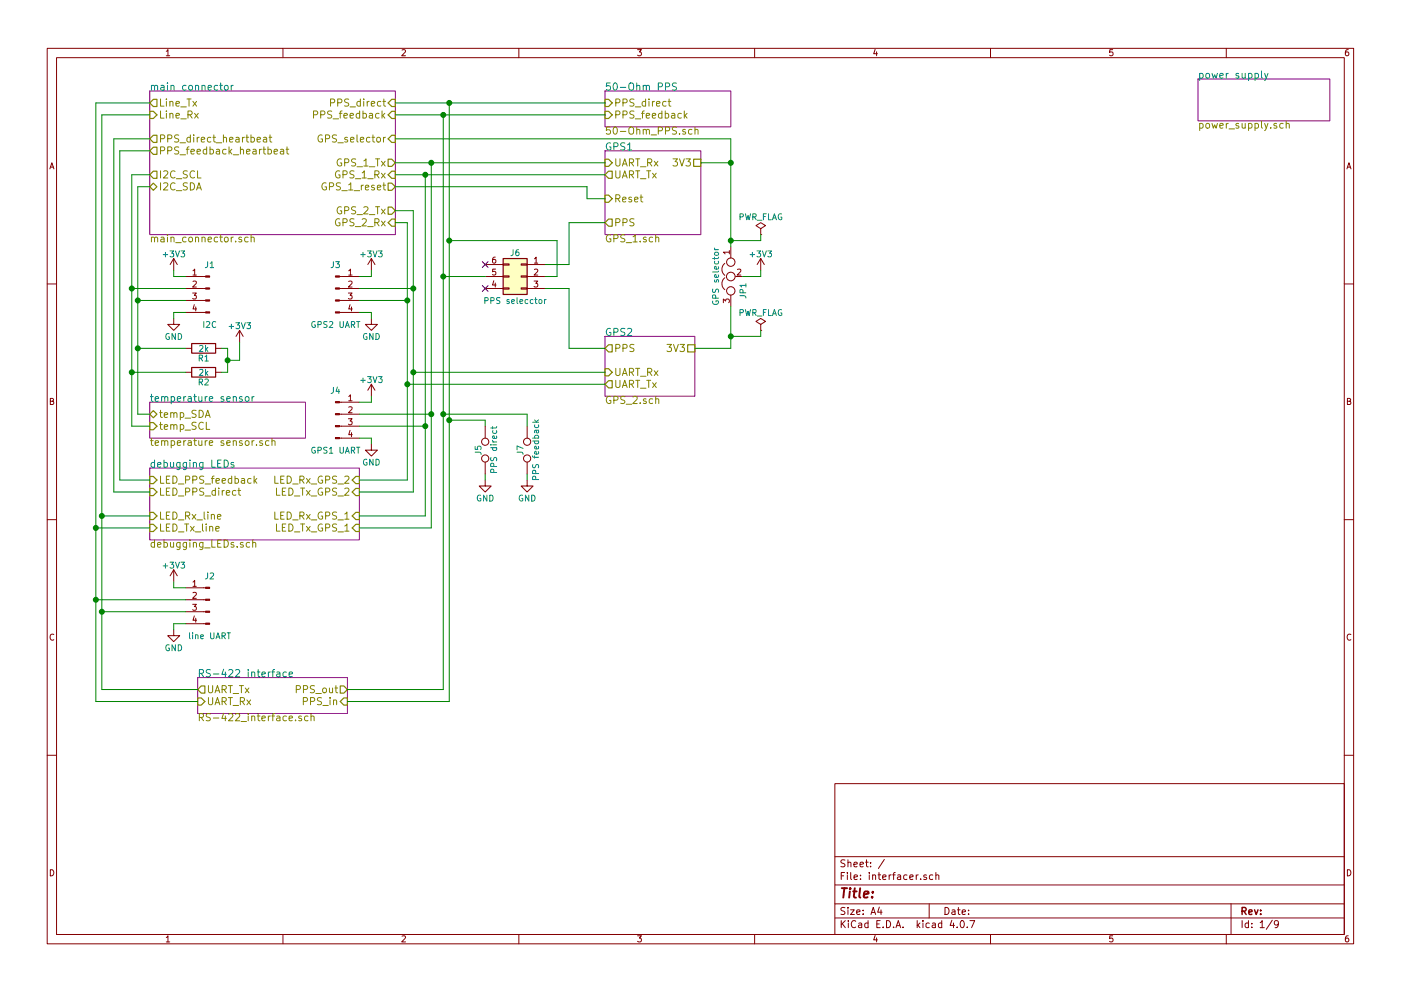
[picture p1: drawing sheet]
EESchema Schematic File Version 2
LIBS:power
LIBS:device
LIBS:switches
LIBS:relays
LIBS:motors
LIBS:transistors
LIBS:conn
LIBS:linear
LIBS:regul
LIBS:74xx
LIBS:cmos4000
LIBS:adc-dac
LIBS:memory
LIBS:xilinx
LIBS:microcontrollers
LIBS:dsp
LIBS:microchip
LIBS:analog_switches
LIBS:motorola
LIBS:texas
LIBS:intel
LIBS:audio
LIBS:interface
LIBS:digital-audio
LIBS:philips
LIBS:display
LIBS:cypress
LIBS:siliconi
LIBS:opto
LIBS:atmel
LIBS:contrib
LIBS:valves
LIBS:auxiliary
LIBS:interfacer-cache
EELAYER 25 0
EELAYER END
$Descr A4 11693 8268
encoding utf-8
Sheet 1 9
Title ""
Date ""
Rev ""
Comp ""
Comment1 ""
Comment2 ""
Comment3 ""
Comment4 ""
$EndDescr
$Sheet
S 1250 750  2050 1200
U 59C55F91
F0 "main connector" 60
F1 "main_connector.sch" 60
F2 "Line_Rx" I L 1250 950 60 
F3 "Line_Tx" O L 1250 850 60 
F4 "GPS_2_Rx" I R 3300 1850 60 
F5 "GPS_2_Tx" O R 3300 1750 60 
F6 "GPS_1_Rx" I R 3300 1450 60 
F7 "GPS_1_Tx" O R 3300 1350 60 
F8 "PPS_direct" I R 3300 850 60 
F9 "PPS_feedback" I R 3300 950 60 
F10 "I2C_SCL" O L 1250 1450 60 
F11 "I2C_SDA" B L 1250 1550 60 
F12 "GPS_selector" I R 3300 1150 60 
F13 "PPS_direct_heartbeat" O L 1250 1150 60 
F14 "PPS_feedback_heartbeat" O L 1250 1250 60 
F15 "GPS_1_reset" O R 3300 1550 60 
$EndSheet
$Sheet
S 1250 3900 1750 600 
U 59C6A83F
F0 "debugging LEDs" 60
F1 "debugging_LEDs.sch" 60
F2 "LED_Tx_line" I L 1250 4400 60 
F3 "LED_Tx_GPS_1" I R 3000 4400 60 
F4 "LED_Tx_GPS_2" I R 3000 4100 60 
F5 "LED_Rx_line" I L 1250 4300 60 
F6 "LED_Rx_GPS_1" I R 3000 4300 60 
F7 "LED_Rx_GPS_2" I R 3000 4000 60 
F8 "LED_PPS_feedback" I L 1250 4000 60 
F9 "LED_PPS_direct" I L 1250 4100 60 
$EndSheet
$Sheet
S 1250 3350 1300 300 
U 59C723F6
F0 "temperature sensor" 60
F1 "temperature sensor.sch" 60
F2 "temp_SDA" B L 1250 3450 60 
F3 "temp_SCL" I L 1250 3550 60 
$EndSheet
$Sheet
S 10000 650  1100 350 
U 59CAB586
F0 "power supply" 60
F1 "power_supply.sch" 60
$EndSheet
$Comp
L R R1
U 1 1
P 1700 2900
F 0 "R1" V 1780 2900 50  0000 C CNN
F 1 "2k" V 1700 2900 50  0000 C CNN
F 2 "auxiliary:0805_2012" V 1630 2900 50  0001 C CNN
F 3 "" H 1700 2900 50  0001 C CNN
F 4 "2012" V 1700 2900 60  0001 C CNN "Package"
	1    1700 2900
	0    1    1    0   
$EndComp
$Comp
L R R2
U 1 1
P 1700 3100
F 0 "R2" V 1780 3100 50  0000 C CNN
F 1 "2k" V 1700 3100 50  0000 C CNN
F 2 "auxiliary:0805_2012" V 1630 3100 50  0001 C CNN
F 3 "" H 1700 3100 50  0001 C CNN
F 4 "2012" V 1700 3100 60  0001 C CNN "Package"
	1    1700 3100
	0    1    1    0   
$EndComp
$Comp
L +3V3 #PWR01
U 1 1
P 2000 2850
F 0 "#PWR01" H 2000 2700 50  0001 C CNN
F 1 "+3V3" H 2000 2990 50  0000 C CNN
F 2 "" H 2000 2850 50  0001 C CNN
F 3 "" H 2000 2850 50  0001 C CNN
	1    2000 2850
	1    0    0    -1  
$EndComp
$Sheet
S 5050 2800 750  500 
U 59CD34B2
F0 "GPS2" 60
F1 "GPS_2.sch" 60
F2 "PPS" O L 5050 2900 60 
F3 "3V3" U R 5800 2900 60 
F4 "UART_Tx" O L 5050 3200 60 
F5 "UART_Rx" I L 5050 3100 60 
$EndSheet
$Comp
L GND #PWR02
U 1 1
P 1450 2650
F 0 "#PWR02" H 1450 2400 50  0001 C CNN
F 1 "GND" H 1450 2500 50  0000 C CNN
F 2 "" H 1450 2650 50  0001 C CNN
F 3 "" H 1450 2650 50  0001 C CNN
	1    1450 2650
	1    0    0    -1  
$EndComp
$Comp
L Conn_01x04_Male J1
U 1 1
P 1750 2400
F 0 "J1" H 1750 2600 50  0000 C CNN
F 1 "I2C" H 1750 2100 50  0000 C CNN
F 2 "Connectors_Molex:Molex_KK-6410-04_04x2.54mm_Straight" H 1750 2400 50  0001 C CNN
F 3 "https://lomex.hu/pdf/(g-s)_ncw254-xxs.pdf" H 1750 2400 50  0001 C CNN
F 4 "NCW254-04S" H 1750 2400 60  0001 C CNN "Part#"
F 5 " 43-08-97" H 1750 2400 60  0001 C CNN "Lomex"
	1    1750 2400
	-1   0    0    -1  
$EndComp
$Comp
L +3V3 #PWR03
U 1 1
P 1450 2250
F 0 "#PWR03" H 1450 2100 50  0001 C CNN
F 1 "+3V3" H 1450 2390 50  0000 C CNN
F 2 "" H 1450 2250 50  0001 C CNN
F 3 "" H 1450 2250 50  0001 C CNN
	1    1450 2250
	1    0    0    -1  
$EndComp
$Comp
L GND #PWR04
U 1 1
P 1450 5250
F 0 "#PWR04" H 1450 5000 50  0001 C CNN
F 1 "GND" H 1450 5100 50  0000 C CNN
F 2 "" H 1450 5250 50  0001 C CNN
F 3 "" H 1450 5250 50  0001 C CNN
	1    1450 5250
	1    0    0    -1  
$EndComp
$Comp
L Conn_01x04_Male J2
U 1 1
P 1750 5000
F 0 "J2" H 1750 5200 50  0000 C CNN
F 1 "line UART" H 1750 4700 50  0000 C CNN
F 2 "Connectors_Molex:Molex_KK-6410-04_04x2.54mm_Straight" H 1750 5000 50  0001 C CNN
F 3 "https://lomex.hu/pdf/(g-s)_ncw254-xxs.pdf" H 1750 5000 50  0001 C CNN
F 4 "NCW254-04S" H 1750 5000 60  0001 C CNN "Part#"
F 5 " 43-08-97" H 1750 5000 60  0001 C CNN "Lomex"
	1    1750 5000
	-1   0    0    -1  
$EndComp
$Comp
L +3V3 #PWR05
U 1 1
P 1450 4850
F 0 "#PWR05" H 1450 4700 50  0001 C CNN
F 1 "+3V3" H 1450 4990 50  0000 C CNN
F 2 "" H 1450 4850 50  0001 C CNN
F 3 "" H 1450 4850 50  0001 C CNN
	1    1450 4850
	1    0    0    -1  
$EndComp
$Comp
L GND #PWR06
U 1 1
P 3100 2650
F 0 "#PWR06" H 3100 2400 50  0001 C CNN
F 1 "GND" H 3100 2500 50  0000 C CNN
F 2 "" H 3100 2650 50  0001 C CNN
F 3 "" H 3100 2650 50  0001 C CNN
	1    3100 2650
	-1   0    0    -1  
$EndComp
$Comp
L Conn_01x04_Male J3
U 1 1
P 2800 2400
F 0 "J3" H 2800 2600 50  0000 C CNN
F 1 "GPS2 UART" H 2800 2100 50  0000 C CNN
F 2 "Connectors_Molex:Molex_KK-6410-04_04x2.54mm_Straight" H 2800 2400 50  0001 C CNN
F 3 "https://lomex.hu/pdf/(g-s)_ncw254-xxs.pdf" H 2800 2400 50  0001 C CNN
F 4 "NCW254-04S" H 2800 2400 60  0001 C CNN "Part#"
F 5 " 43-08-97" H 2800 2400 60  0001 C CNN "Lomex"
	1    2800 2400
	1    0    0    -1  
$EndComp
$Comp
L +3V3 #PWR07
U 1 1
P 3100 2250
F 0 "#PWR07" H 3100 2100 50  0001 C CNN
F 1 "+3V3" H 3100 2390 50  0000 C CNN
F 2 "" H 3100 2250 50  0001 C CNN
F 3 "" H 3100 2250 50  0001 C CNN
	1    3100 2250
	-1   0    0    -1  
$EndComp
$Comp
L GND #PWR08
U 1 1
P 3100 3700
F 0 "#PWR08" H 3100 3450 50  0001 C CNN
F 1 "GND" H 3100 3550 50  0000 C CNN
F 2 "" H 3100 3700 50  0001 C CNN
F 3 "" H 3100 3700 50  0001 C CNN
	1    3100 3700
	-1   0    0    -1  
$EndComp
$Comp
L Conn_01x04_Male J4
U 1 1
P 2800 3450
F 0 "J4" H 2800 3650 50  0000 C CNN
F 1 "GPS1 UART" H 2800 3150 50  0000 C CNN
F 2 "Connectors_Molex:Molex_KK-6410-04_04x2.54mm_Straight" H 2800 3450 50  0001 C CNN
F 3 "https://lomex.hu/pdf/(g-s)_ncw254-xxs.pdf" H 2800 3450 50  0001 C CNN
F 4 "NCW254-04S" H 2800 3450 60  0001 C CNN "Part#"
F 5 " 43-08-97" H 2800 3450 60  0001 C CNN "Lomex"
	1    2800 3450
	1    0    0    -1  
$EndComp
$Comp
L +3V3 #PWR09
U 1 1
P 3100 3300
F 0 "#PWR09" H 3100 3150 50  0001 C CNN
F 1 "+3V3" H 3100 3440 50  0000 C CNN
F 2 "" H 3100 3300 50  0001 C CNN
F 3 "" H 3100 3300 50  0001 C CNN
	1    3100 3300
	-1   0    0    -1  
$EndComp
$Sheet
S 5050 1250 800  700 
U 59CE1096
F0 "GPS1" 60
F1 "GPS_1.sch" 60
F2 "PPS" O L 5050 1850 60 
F3 "3V3" U R 5850 1350 60 
F4 "UART_Tx" O L 5050 1450 60 
F5 "UART_Rx" I L 5050 1350 60 
F6 "Reset" I L 5050 1650 60 
$EndSheet
$Sheet
S 5050 750  1050 300 
U 59CE7B0A
F0 "50-Ohm PPS" 60
F1 "50-Ohm_PPS.sch" 60
F2 "PPS_direct" I L 5050 850 60 
F3 "PPS_feedback" I L 5050 950 60 
$EndSheet
$Sheet
S 1650 5650 1250 300 
U 59CE8A6D
F0 "RS-422 interface" 60
F1 "RS-422_interface.sch" 60
F2 "UART_Rx" I L 1650 5850 60 
F3 "UART_Tx" O L 1650 5750 60 
F4 "PPS_in" I R 2900 5850 60 
F5 "PPS_out" O R 2900 5750 60 
$EndSheet
$Comp
L Jumper_NC_Dual JP1
U 1 1
P 6100 2300
F 0 "JP1" H 6150 2200 50  0000 L CNN
F 1 "GPS selector" H 6100 2400 50  0000 C BNN
F 2 "auxiliary:3P_2.54_jumper" H 6100 2300 50  0001 C CNN
F 3 "" H 6100 2300 50  0001 C CNN
	1    6100 2300
	0    -1   1    0   
$EndComp
$Comp
L +3V3 #PWR010
U 1 1
P 6350 2250
F 0 "#PWR010" H 6350 2100 50  0001 C CNN
F 1 "+3V3" H 6350 2390 50  0000 C CNN
F 2 "" H 6350 2250 50  0001 C CNN
F 3 "" H 6350 2250 50  0001 C CNN
	1    6350 2250
	-1   0    0    -1  
$EndComp
Wire Wire Line
	3700 950  3700 5750
Wire Wire Line
	3300 950  5050 950 
Wire Wire Line
	3300 1850 3400 1850
Wire Wire Line
	3300 1750 3450 1750
Connection ~ 3550 3550
Wire Wire Line
	3000 3550 3550 3550
Connection ~ 3600 3450
Wire Wire Line
	3000 3450 3600 3450
Connection ~ 3400 2500
Wire Wire Line
	3000 2500 3400 2500
Connection ~ 3450 2400
Wire Wire Line
	3450 2400 3000 2400
Connection ~ 850  5100
Wire Wire Line
	850  5100 1550 5100
Connection ~ 800  5000
Wire Wire Line
	800  5000 1550 5000
Wire Wire Line
	3100 3350 3100 3300
Wire Wire Line
	3000 3350 3100 3350
Wire Wire Line
	3100 3650 3100 3700
Wire Wire Line
	3000 3650 3100 3650
Wire Wire Line
	3100 2300 3100 2250
Wire Wire Line
	3000 2300 3100 2300
Wire Wire Line
	3100 2600 3100 2650
Wire Wire Line
	3000 2600 3100 2600
Wire Wire Line
	1450 4900 1450 4850
Wire Wire Line
	1550 4900 1450 4900
Wire Wire Line
	1450 5200 1450 5250
Wire Wire Line
	1550 5200 1450 5200
Wire Wire Line
	1450 2300 1450 2250
Wire Wire Line
	1550 2300 1450 2300
Wire Wire Line
	1450 2600 1450 2650
Wire Wire Line
	1550 2600 1450 2600
Connection ~ 1150 2500
Wire Wire Line
	1550 2500 1150 2500
Connection ~ 1100 2400
Wire Wire Line
	1550 2400 1100 2400
Wire Wire Line
	3300 1350 5050 1350
Wire Wire Line
	3600 1350 3600 4400
Wire Wire Line
	3600 4400 3000 4400
Wire Wire Line
	3550 4300 3000 4300
Wire Wire Line
	3550 1450 3550 4300
Wire Wire Line
	3300 1450 5050 1450
Wire Wire Line
	3450 1750 3450 4100
Wire Wire Line
	3450 4100 3000 4100
Wire Wire Line
	3400 4000 3000 4000
Wire Wire Line
	3400 1850 3400 4000
Connection ~ 850  4300
Wire Wire Line
	1250 4300 850  4300
Connection ~ 800  4400
Wire Wire Line
	1250 4400 800  4400
Wire Wire Line
	800  850  800  5850
Wire Wire Line
	1250 850  800  850 
Wire Wire Line
	850  950  850  5750
Wire Wire Line
	1250 950  850  950 
Wire Wire Line
	950  4100 1250 4100
Wire Wire Line
	950  1150 950  4100
Wire Wire Line
	1250 1150 950  1150
Wire Wire Line
	1000 4000 1250 4000
Wire Wire Line
	1000 1250 1000 4000
Wire Wire Line
	1250 1250 1000 1250
Wire Wire Line
	1150 1550 1250 1550
Wire Wire Line
	1100 1450 1250 1450
Connection ~ 1100 3100
Wire Wire Line
	1100 3100 1550 3100
Connection ~ 1150 2900
Wire Wire Line
	1150 2900 1550 2900
Connection ~ 1900 3000
Wire Wire Line
	2000 3000 2000 2850
Wire Wire Line
	1900 3000 2000 3000
Wire Wire Line
	1900 3100 1850 3100
Wire Wire Line
	1900 2900 1900 3100
Wire Wire Line
	1850 2900 1900 2900
Wire Wire Line
	1100 3550 1250 3550
Wire Wire Line
	1100 1450 1100 3550
Wire Wire Line
	1150 3450 1250 3450
Wire Wire Line
	1150 1550 1150 3450
Wire Wire Line
	3300 850  5050 850 
Wire Wire Line
	6200 2300 6350 2300
Wire Wire Line
	6350 2300 6350 2250
Connection ~ 3600 1350
Wire Wire Line
	5050 1850 4750 1850
Connection ~ 3550 1450
Wire Wire Line
	3300 1550 4900 1550
Wire Wire Line
	4900 1550 4900 1650
Wire Wire Line
	4900 1650 5050 1650
Wire Wire Line
	3300 1150 6100 1150
Wire Wire Line
	4750 2900 5050 2900
Wire Wire Line
	5850 1350 6100 1350
Wire Wire Line
	6100 1150 6100 2050
Wire Wire Line
	6100 2900 5800 2900
Wire Wire Line
	6100 2550 6100 2900
Wire Wire Line
	5050 3100 3450 3100
Connection ~ 3450 3100
Wire Wire Line
	5050 3200 3400 3200
Connection ~ 3400 3200
Connection ~ 6100 1350
Wire Wire Line
	850  5750 1650 5750
Wire Wire Line
	800  5850 1650 5850
Wire Wire Line
	3700 5750 2900 5750
Connection ~ 3750 850 
Connection ~ 3700 950 
$Comp
L GND #PWR011
U 1 1
P 4050 4000
F 0 "#PWR011" H 4050 3750 50  0001 C CNN
F 1 "GND" H 4050 3850 50  0000 C CNN
F 2 "" H 4050 4000 50  0001 C CNN
F 3 "" H 4050 4000 50  0001 C CNN
	1    4050 4000
	1    0    0    -1  
$EndComp
$Comp
L TEST_2P J7
U 1 1
P 4400 3750
F 0 "J7" H 4400 3810 50  0000 C CNN
F 1 "PPS feedback" H 4400 3680 50  0000 C CNN
F 2 "auxiliary:2P_2.54_SMD" H 4400 3750 50  0001 C CNN
F 3 "" H 4400 3750 50  0001 C CNN
	1    4400 3750
	0    -1   -1   0   
$EndComp
Wire Wire Line
	4400 3450 4400 3550
Wire Wire Line
	4400 3950 4400 4000
$Comp
L GND #PWR012
U 1 1
P 4400 4000
F 0 "#PWR012" H 4400 3750 50  0001 C CNN
F 1 "GND" H 4400 3850 50  0000 C CNN
F 2 "" H 4400 4000 50  0001 C CNN
F 3 "" H 4400 4000 50  0001 C CNN
	1    4400 4000
	1    0    0    -1  
$EndComp
$Comp
L Conn_02x03_Counter_Clockwise J6
U 1 1
P 4350 2300
F 0 "J6" H 4400 2500 50  0000 C CNN
F 1 "PPS selecctor" H 4400 2100 50  0000 C CNN
F 2 "auxiliary:Pin_Header_Straight_2x03_Pitch2.54mm_SMD_clockwise-numbering" H 4350 2300 50  0001 C CNN
F 3 "" H 4350 2300 50  0001 C CNN
F 4 "2.45mm_SMD" H 4350 2300 60  0001 C CNN "Package"
F 5 "jumper" H 4350 2300 60  0001 C CNN "Purpose"
	1    4350 2300
	-1   0    0    -1  
$EndComp
Wire Wire Line
	3750 850  3750 5850
Wire Wire Line
	3750 5850 2900 5850
Wire Wire Line
	4050 3950 4050 4000
Wire Wire Line
	4050 3500 4050 3550
$Comp
L TEST_2P J5
U 1 1
P 4050 3750
F 0 "J5" H 4050 3810 50  0000 C CNN
F 1 "PPS direct" H 4050 3680 50  0000 C CNN
F 2 "auxiliary:2P_2.54_SMD" H 4050 3750 50  0001 C CNN
F 3 "" H 4050 3750 50  0001 C CNN
	1    4050 3750
	0    -1   -1   0   
$EndComp
Wire Wire Line
	4750 1850 4750 2200
Wire Wire Line
	4750 2200 4550 2200
Wire Wire Line
	4550 2400 4750 2400
Wire Wire Line
	4750 2400 4750 2900
NoConn ~ 4050 2200
NoConn ~ 4050 2400
Wire Wire Line
	4050 2300 3700 2300
Connection ~ 3700 2300
Wire Wire Line
	4550 2300 4650 2300
Wire Wire Line
	4650 2300 4650 2000
Wire Wire Line
	4650 2000 3750 2000
Connection ~ 3750 2000
Wire Wire Line
	4050 3500 3750 3500
Connection ~ 3750 3500
Wire Wire Line
	4400 3450 3700 3450
Connection ~ 3700 3450
Wire Wire Line
	6100 2800 6350 2800
Connection ~ 6100 2800
Wire Wire Line
	6100 2000 6350 2000
Connection ~ 6100 2000
$Comp
L PWR_FLAG #FLG013
U 1 1
P 6350 1950
F 0 "#FLG013" H 6350 2025 50  0001 C CNN
F 1 "PWR_FLAG" H 6350 2100 50  0000 C CNN
F 2 "" H 6350 1950 50  0001 C CNN
F 3 "" H 6350 1950 50  0001 C CNN
	1    6350 1950
	1    0    0    -1  
$EndComp
$Comp
L PWR_FLAG #FLG014
U 1 1
P 6350 2750
F 0 "#FLG014" H 6350 2825 50  0001 C CNN
F 1 "PWR_FLAG" H 6350 2900 50  0000 C CNN
F 2 "" H 6350 2750 50  0001 C CNN
F 3 "" H 6350 2750 50  0001 C CNN
	1    6350 2750
	1    0    0    -1  
$EndComp
Wire Wire Line
	6350 2000 6350 1950
Wire Wire Line
	6350 2800 6350 2750
$EndSCHEMATC
